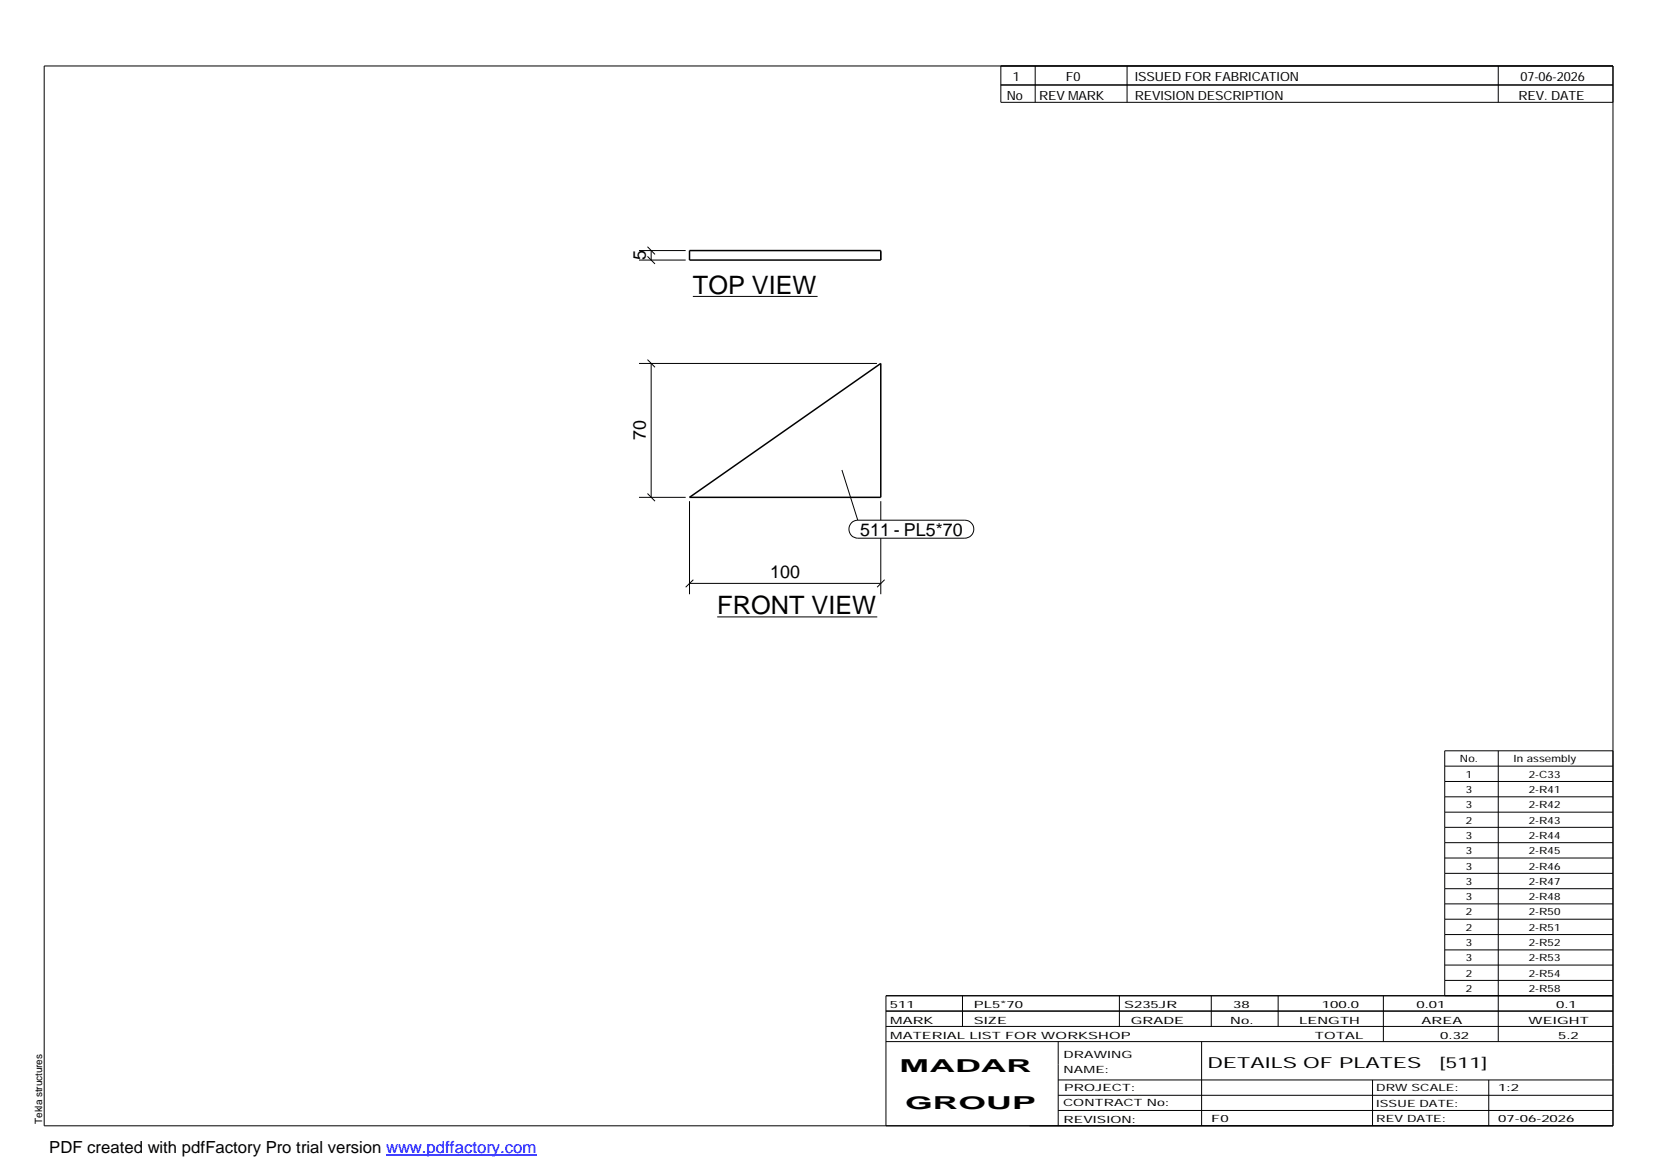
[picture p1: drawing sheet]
<svg xmlns="http://www.w3.org/2000/svg" width="420mm" height="297mm" viewBox="0 0 420 297" stroke-linecap="round" stroke-linejoin="round" font-family="sans-serif">
<path d="M175 63.6h48.6v2.4h-48.6zM175 126.3l48.6-34v34z" fill="none" stroke="#000" stroke-width=".38"/>
<path d="M223.6 66v-2.4" fill="none" stroke="#000" stroke-width=".25" stroke-dasharray="2.1 2.1" stroke-linecap="butt"/>
<g fill="none" stroke="#000" stroke-width=".25">
<path d="M11.2 16.7h398.3v269.1h-398.3zM254.1 16.7v9.3h155.4M262.8 16.7v9.3M286.1 16.7v9.3M380.4 16.7v9.3M254.1 21.6h155.4M162.2 66h11.9M162.2 63.6h11.9M164.4 65.1l1.9 1.9M164.4 62.6l1.9 2M165.3 63.6v2.4M175.9 75.3h31.7"/>
<path d="M162.2 92.3h60.4M164.4 91.3l1.9 1.9M165.3 92.3v34M213.7 119.3l4.1 12.8M162.2 126.3h11.9M164.4 125.3l1.9 1.9M175 127.2v23.7M216.2 132.7l.7-.5 .9-.1h27.1a2.29 2.29 0 0 1 2.3 2.3 2.29 2.29 0 0 1-2.3 2.2h-27.1a2.31 2.31 0 0 1-2.1-1.4 2.31 2.31 0 0 1 .5-2.5zM223.6 127.2v4.9M223.6 136.6v14.3M175 148.1h48.6M176 147.2l-1.9 1.9"/>
<path d="M182.1 156.6h40.6M224.6 147.2l-1.9 1.9M366.8 194.5h42.7M366.8 198.4h42.7M380.4 190.6v73.8M409.5 190.6h-42.7v62.2M366.8 202.3h42.7M366.8 206.2h42.7M366.8 210h42.7M366.8 213.9h42.7M366.8 217.8h42.7M366.8 221.7h42.7"/>
<path d="M366.8 225.6h42.7M366.8 229.5h42.7M366.8 233.4h42.7M366.8 237.3h42.7M224.9 256.7h184.6M244.3 252.8v7.8M284.2 252.8v7.8M307.5 252.8v7.8M324.5 252.8v7.8M351.2 252.8v11.6M366.8 241.2h42.7M366.8 245h42.7"/>
<path d="M366.8 248.9h42.7M409.5 252.8h-184.6v33M224.9 264.4h184.6M224.9 260.6h184.6M268.6 264.4v21.4M268.6 274.2h140.9M268.6 278.1h140.9M305.1 264.4v21.4M348.4 274.2v11.6M378 274.2v11.6M268.6 281.9h140.9"/>
</g>
<path d="M98 293.3h38.2" fill="none" stroke="#00f" stroke-width=".3"/>
<g font-size="6.4">
<text x="175.9" y="74.5">TOP VIEW</text>
<text x="182.1" y="155.9">FRONT VIEW</text>
</g>
<g font-size="4.5">
<text x="164" y="66.1" transform="rotate(-90 164 66.1)">5</text>
<text x="164" y="111.8" transform="rotate(-90 164 111.8)">70</text>
<text x="218.4" y="136">511 - PL5*70</text>
<text x="195.5" y="146.7">100</text>
<text x="228.4" y="272.3">MADAR</text>
<text x="229.8" y="281.6">GROUP</text>
</g>
<text font-size="4.2" x="12.5" y="292.7">PDF created with pdfFactory Pro trial version www.pdffactory.com</text>
<g font-size="3.9">
<text x="306.5" y="271.3">DETAILS OF PLATES</text>
<text x="365.4" y="271.3">[511]</text>
</g>
<g font-size="3.2">
<text x="257.1" y="20.5">1</text>
<text x="270.6" y="20.5">F0</text>
<text x="288.1" y="20.5">ISSUED FOR FABRICATION</text>
<text x="386" y="20.5">07-06-2026</text>
<text x="255.6" y="25.5">No</text>
<text x="263.8" y="25.5">REV MARK</text>
<text x="288.1" y="25.5">REVISION DESCRIPTION</text>
<text x="385.5" y="25.5">REV. DATE</text>
</g>
<g font-size="2.5">
<text x="370.6" y="193.5">No.</text>
<text x="372.1" y="197.4">1</text>
<text x="384.3" y="193.5">In assembly</text>
<text x="388.1" y="197.4">2-C33</text>
<text x="372.1" y="201.3">3</text>
<text x="388.1" y="201.3">2-R41</text>
<text x="372.1" y="205.2">3</text>
<text x="372.1" y="209.1">2</text>
<text x="388.1" y="205.2">2-R42</text>
<text x="388.1" y="209.1">2-R43</text>
<text x="372.1" y="213">3</text>
<text x="388.1" y="213">2-R44</text>
<text x="372.1" y="216.9">3</text>
<text x="372.1" y="220.8">3</text>
<text x="388.1" y="216.9">2-R45</text>
<text x="388.1" y="220.8">2-R46</text>
<text x="372.1" y="224.6">3</text>
<text x="388.1" y="224.6">2-R47</text>
<text x="372.1" y="228.5">3</text>
<text x="372.1" y="232.4">2</text>
<text x="388.1" y="228.5">2-R48</text>
<text x="388.1" y="232.4">2-R50</text>
<text x="372.1" y="236.3">2</text>
<text x="388.1" y="236.3">2-R51</text>
<text x="372.1" y="240.2">3</text>
<text x="372.1" y="244.1">3</text>
<text x="388.1" y="240.2">2-R52</text>
<text x="388.1" y="244.1">2-R53</text>
<text x="372.1" y="247.9">2</text>
<text x="372.1" y="251.8">2</text>
<text x="388.1" y="247.9">2-R54</text>
<text x="388.1" y="251.8">2-R58</text>
<text x="225.9" y="255.9">511</text>
<text x="247.3" y="255.9">PL5*70</text>
<text x="285.4" y="255.9">S235JR</text>
<text x="313.1" y="255.9">38</text>
<text x="335.6" y="255.9">100.0</text>
<text x="359.6" y="255.9">0.01</text>
<text x="395.1" y="255.9">0.1</text>
<text x="226" y="263.7">MATERIAL LIST FOR WORKSHOP</text>
<text x="226" y="259.9">MARK</text>
<text x="247.2" y="259.9">SIZE</text>
<text x="287.1" y="259.9">GRADE</text>
<text x="312.3" y="259.9">No.</text>
<text x="329.8" y="259.9">LENGTH</text>
<text x="333.8" y="263.7">TOTAL</text>
<text x="360.9" y="259.9">AREA</text>
<text x="365.6" y="263.7">0.32</text>
<text x="388.1" y="259.9">WEIGHT</text>
<text x="395.6" y="263.7">5.2</text>
<text x="270" y="268.5">DRAWING</text>
<text x="270" y="272.5">NAME:</text>
<text x="269.9" y="280.9">CONTRACT No:</text>
<text x="270.2" y="277">PROJECT:</text>
<text x="349.4" y="277.1">DRW SCALE:</text>
<text x="349.4" y="281">ISSUE DATE:</text>
<text x="380.4" y="277.1">1:2</text>
<text x="10.7" y="285.4" transform="rotate(-90 10.7 285.4)">Tekla structures</text>
<text x="270" y="285">REVISION:</text>
<text x="307.5" y="284.8">F0</text>
<text x="349.4" y="284.8">REV DATE:</text>
<text x="380.4" y="284.8">07-06-2026</text>
</g>
</svg>
